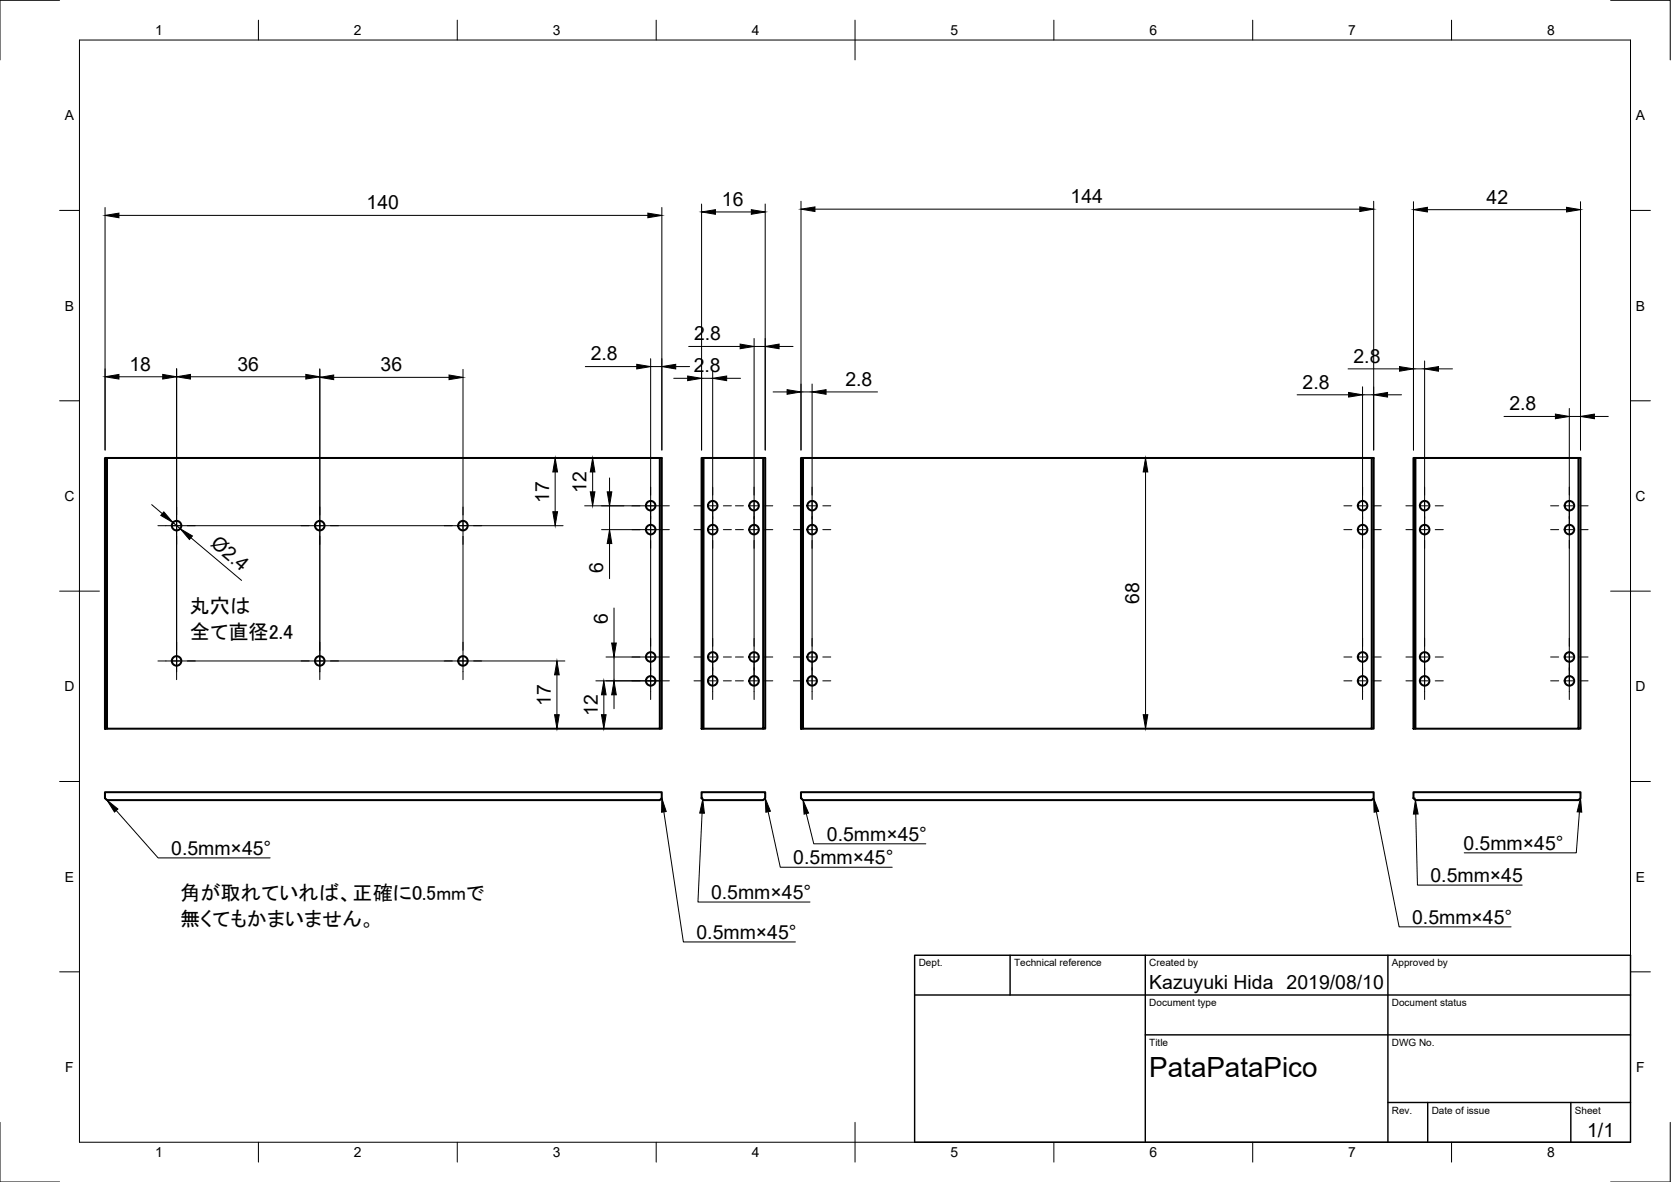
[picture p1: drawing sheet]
<svg xmlns="http://www.w3.org/2000/svg" width="420mm" height="297mm" viewBox="0 0 420 297" stroke-linecap="round" stroke-linejoin="round" font-family="sans-serif">
<g fill="none" stroke="#000" stroke-width=".51">
<path d="M26.4 115.1h.5v68h-.5zM26.9 115.1h139.5v68h-.5M165.9 115.1v68h-139M176.4 115.1h.5v68h-.5zM176.9 115.1h15.5v68h-.5M191.9 115.1v68h-15M201.4 115.1h.5v68h-.5zM201.9 115.1h143.5v68h-.5M344.9 115.1v68h-143M355.4 115.1h.5v68h-.5zM355.9 115.1h41.5v68h-.5M396.9 115.1v68h-41"/>
<path d="M26.4 199.1h140v1.5l-.5 .5h-139l-.5-.5zM176.4 199.1h16v1.5l-.5 .5h-15l-.5-.5zM201.4 199.1h144v1.5l-.5 .5h-143l-.5-.5zM355.4 199.1h42v1.5l-.5 .5h-41l-.5-.5z"/>
<circle cx="44.4" cy="132.1" r="1.2"/>
<circle cx="80.4" cy="132.1" r="1.2"/>
<circle cx="116.4" cy="132.1" r="1.2"/>
<circle cx="163.6" cy="133.1" r="1.2"/>
<circle cx="163.6" cy="127.1" r="1.2"/>
<circle cx="179.2" cy="127.1" r="1.2"/>
<circle cx="179.2" cy="133.1" r="1.2"/>
<circle cx="189.6" cy="133.1" r="1.2"/>
<circle cx="189.6" cy="127.1" r="1.2"/>
<circle cx="204.2" cy="127.1" r="1.2"/>
<circle cx="204.2" cy="133.1" r="1.2"/>
<circle cx="342.6" cy="127.1" r="1.2"/>
<circle cx="342.6" cy="133.1" r="1.2"/>
<circle cx="358.2" cy="127.1" r="1.2"/>
<circle cx="358.2" cy="133.1" r="1.2"/>
<circle cx="394.6" cy="133.1" r="1.2"/>
<circle cx="394.6" cy="127.1" r="1.2"/>
<circle cx="44.4" cy="166.1" r="1.2"/>
<circle cx="80.4" cy="166.1" r="1.2"/>
<circle cx="116.4" cy="166.1" r="1.2"/>
<circle cx="163.6" cy="171.1" r="1.2"/>
<circle cx="163.6" cy="165.1" r="1.2"/>
<circle cx="179.2" cy="171.1" r="1.2"/>
<circle cx="179.2" cy="165.1" r="1.2"/>
<circle cx="189.6" cy="165.1" r="1.2"/>
<circle cx="189.6" cy="171.1" r="1.2"/>
<circle cx="204.2" cy="171.1" r="1.2"/>
<circle cx="204.2" cy="165.1" r="1.2"/>
<circle cx="342.6" cy="171.1" r="1.2"/>
<circle cx="342.6" cy="165.1" r="1.2"/>
<circle cx="358.2" cy="171.1" r="1.2"/>
<circle cx="358.2" cy="165.1" r="1.2"/>
<circle cx="394.6" cy="171.1" r="1.2"/>
<circle cx="394.6" cy="165.1" r="1.2"/>
</g>
<!-- layer: Border -->
<g fill="none" stroke="#000" stroke-width=".25">
<path d="M15 .1h-15v15M20 10.1h390v276.9h-390zM65 5.1v5M115 5.1v5M165 5.1v5M215 5.1v10M265 5.1v5M315 5.1v5M365 5.1v5M405 .1h15v15M15 52.9h5M410 52.9h5"/>
<path d="M15 100.7h5M410 100.7h5M15 148.6h10M405 148.6h10M15 196.4h5M410 196.4h5M15 244.2h5M410 244.2h5M0 282.1v14.9h15M65 287v5M115 287v5M165 287v5"/>
<path d="M215 282.1v9.9M265 287v5M315 287v5M365 287v5M420 282.1v14.9h-15"/>
</g>
<!-- layer: TitleBlock -->
<path d="M230 240.1h180v46.9h-180zM230 250h180M254 240.1v9.9M288 240.1v46.9M349 240.1v46.9M288 260.1h122M349 277.1h61M359 277.1v9.9M395 277.1v9.9" fill="none" stroke="#000" stroke-width=".36"/>
<!-- layer: Dimensions -->
<g fill="none" stroke="#000" stroke-width=".25">
<path d="M26.4 52.1v61M29.9 54.1h133M166.4 52.1v61M176.4 51.3v61.8M179.9 53.3h9M192.4 51.3v61.8M201.4 50.6v62.5M204.9 52.6h137M345.4 50.6v62.5M355.4 50.7v62.4M358.9 52.7h35M397.4 50.7v62.4"/>
<path d="M29.9 94.7h11M44.4 92.7v76.1M47.9 94.7h29M80.4 92.7v76.1M83.9 94.8h29M116.4 92.8v76M147.2 92.1h12.9M163.6 90.1v83.7M163.6 92.1h2.8M169.4 95.1h3.5M169.9 92.1h3.5M173.2 87.1h12.9"/>
<path d="M176.4 95.1h2.8M179.2 93.1v80.7M182.7 95.1h3.5M189.6 85.1v88.7M189.6 87.1h2.8M194.4 98.5h3.5M195.9 87.1h3.5M201.4 98.5h2.8M204.2 96.5v77.3M207.7 98.5h12.9M326.2 99.2h12.9M339 92.7h12.9"/>
<path d="M342.6 97.2v76.6M342.6 99.2h2.8M348.9 99.2h3.5M355.4 92.7h2.8M358.2 90.7v83.1M361.7 92.7h3.5M139.6 118.6v10M147 115.1h3.9M149 118.6v5M288 118.6v61M378.2 104.7h12.9M394.6 102.6v71.2"/>
<path d="M394.6 104.7h2.8M400.9 104.7h3.5M38.1 126.8l2.7 2.3M41.7 132.1h99.9M43.5 131.3l1.8 1.6M48 135.1l12.7 10.8M147 127.1h19.3M151.3 133.1h15M153.3 120.1v3.5M153.3 127.1v6M153.3 136.6v8.8M154.4 152.8v8.8"/>
<path d="M41.7 166.1h100.3M140 169.6v10M149.8 171.1h16.5M151.8 174.6v5M152.4 165.1h13.9M154.4 165.1v6M154.4 174.6v3.5"/>
</g>
<g fill="#000" stroke="#000" stroke-width=".25">
<path d="M26.4 54.1l3.5-.5v1.1zM162.9 53.6l3.5 .5-3.5 .6zM176.4 53.3l3.5-.6v1.2zM188.9 52.7l3.5 .6-3.5 .6zM201.4 52.6l3.5-.6v1.2zM341.9 52l3.5 .6-3.5 .6zM355.4 52.7l3.5-.6v1.2zM393.9 52.1l3.5 .6-3.5 .6zM26.4 94.7l3.5-.6v1.2zM40.9 94.1l3.5 .6-3.5 .6zM44.4 94.7l3.5-.6v1.2zM76.9 94.1l3.5 .6-3.5 .6z"/>
<path d="M80.4 94.8l3.5-.6v1.2zM112.9 94.2l3.5 .6-3.5 .6zM160.1 91.6l3.5 .5-3.5 .6zM166.4 92.1l3.5-.5v1.1zM172.9 94.5l3.5 .6-3.5 .6zM179.2 95.1l3.5-.6v1.2zM186.1 86.5l3.5 .6-3.5 .5zM192.4 87.1l3.5-.6v1.1zM197.9 97.9l3.5 .6-3.5 .6zM204.2 98.5l3.5-.6v1.2zM339.1 98.6l3.5 .6-3.5 .6zM345.4 99.2l3.5-.6v1.2z"/>
<path d="M351.9 92.1l3.5 .6-3.5 .6zM358.2 92.7l3.5-.6v1.2zM139.6 115.1l.6 3.5h-1.2zM149 115.1l.6 3.5h-1.2zM288 115.1l.6 3.5h-1.2zM391.1 104.1l3.5 .6-3.5 .5zM397.4 104.7l3.5-.6v1.1zM41.2 128.6l2.3 2.7-3.1-1.8zM45.3 132.9l3.1 1.8-.8 .9zM139 128.6h1.2l-.6 3.5zM148.4 123.6h1.2l-.6 3.5zM152.7 123.6h1.1l-.5 3.5z"/>
<path d="M153.3 133.1l.5 3.5h-1.1zM139.4 179.6h1.2l-.6 3.5zM140 166.1l.6 3.5h-1.2zM151.2 179.6h1.2l-.6 3.5zM151.8 171.1l.6 3.5h-1.2zM154.4 171.1l.6 3.5h-1.2zM153.8 161.6h1.2l-.6 3.5zM287.4 179.6h1.2l-.6 3.5z"/>
</g>
<!-- layer: Center Lines -->
<g fill="none" stroke="#000" stroke-width=".25">
<path d="M39.7 132.1h2M43.5 132.1h1.8M44.4 127.4v2M44.4 131.2v1.8M44.4 134.8v2M47.1 132.1h2M75.7 132.1h2M79.5 132.1h1.8M80.4 127.4v2M80.4 131.2v1.8M80.4 134.8v2M83.1 132.1h2"/>
<path d="M111.7 132.1h2M115.5 132.1h1.8M116.4 127.4v2M116.4 131.2v1.8M116.4 134.8v2M119.1 132.1h2M158.9 127.1h2M158.9 133.1h2M162.7 127.1h1.8M162.7 133.1h1.8M163.6 122.4v2M163.6 126.2v1.8"/>
<path d="M163.6 128.4v3.4M163.6 132.2v1.8M163.6 135.8v2M166.3 127.1h2M166.3 133.1h2M174.5 127.1h2M174.5 133.1h2M178.3 127.1h1.8M178.3 133.1h1.8M179.2 122.4v2M179.2 126.2v1.8M179.2 128.4v3.4"/>
<path d="M179.2 132.2v1.8M179.2 135.8v2M181.9 127.1h2M181.9 133.1h2M184.9 127.1h2M184.9 133.1h2M188.7 127.1h1.8M188.7 133.1h1.8M189.6 122.4v2M189.6 126.2v1.8M189.6 128.4v3.4M189.6 132.2v1.8"/>
<path d="M189.6 135.8v2M192.3 127.1h2M192.3 133.1h2M199.5 127.1h2M199.5 133.1h2M203.3 127.1h1.8M203.3 133.1h1.8M204.2 122.4v2M204.2 126.2v1.8M204.2 128.4v3.4M204.2 132.2v1.8M204.2 135.8v2"/>
<path d="M206.9 127.1h2M206.9 133.1h2M337.9 127.1h2M337.9 133.1h2M341.7 127.1h1.8M341.7 133.1h1.8M342.6 122.4v2M342.6 126.2v1.8M342.6 128.4v3.4M342.6 132.2v1.8M342.6 135.8v2M345.3 127.1h2"/>
<path d="M345.3 133.1h2M353.5 127.1h2M353.5 133.1h2M357.3 127.1h1.8M357.3 133.1h1.8M358.2 122.4v2M358.2 126.2v1.8M358.2 128.4v3.4M358.2 132.2v1.8M358.2 135.8v2M360.9 127.1h2M360.9 133.1h2"/>
<path d="M389.9 127.1h2M389.9 133.1h2M393.7 127.1h1.8M393.7 133.1h1.8M394.6 122.4v2M394.6 126.2v1.8M394.6 128.4v3.4M394.6 132.2v1.8M394.6 135.8v2M397.3 127.1h2M397.3 133.1h2M39.7 166.1h2"/>
<path d="M43.5 166.1h1.8M44.4 161.4v2M44.4 165.2v1.8M44.4 168.8v2M47.1 166.1h2M75.7 166.1h2M79.5 166.1h1.8M80.4 161.4v2M80.4 165.2v1.8M80.4 168.8v2M83.1 166.1h2M111.7 166.1h2"/>
<path d="M115.5 166.1h1.8M116.4 161.4v2M116.4 165.2v1.8M116.4 168.8v2M119.1 166.1h2M158.9 165.1h2M158.9 171.1h2M162.7 165.1h1.8M162.7 171.1h1.8M163.6 160.4v2M163.6 164.2v1.8M163.6 166.4v3.4"/>
<path d="M163.6 170.2v1.8M163.6 173.8v2M166.3 165.1h2M166.3 171.1h2M174.5 165.1h2M174.5 171.1h2M178.3 165.1h1.8M178.3 171.1h1.8M179.2 160.4v2M179.2 164.2v1.8M179.2 166.4v3.4M179.2 170.2v1.8"/>
<path d="M179.2 173.8v2M181.9 165.1h2M181.9 171.1h2M184.9 165.1h2M184.9 171.1h2M188.7 165.1h1.8M188.7 171.1h1.8M189.6 160.4v2M189.6 164.2v1.8M189.6 166.4v3.4M189.6 170.2v1.8M189.6 173.8v2"/>
<path d="M192.3 165.1h2M192.3 171.1h2M199.5 165.1h2M199.5 171.1h2M203.3 165.1h1.8M203.3 171.1h1.8M204.2 160.4v2M204.2 164.2v1.8M204.2 166.4v3.4M204.2 170.2v1.8M204.2 173.8v2M206.9 165.1h2"/>
<path d="M206.9 171.1h2M337.9 165.1h2M337.9 171.1h2M341.7 165.1h1.8M341.7 171.1h1.8M342.6 160.4v2M342.6 164.2v1.8M342.6 166.4v3.4M342.6 170.2v1.8M342.6 173.8v2M345.3 165.1h2M345.3 171.1h2"/>
<path d="M353.5 165.1h2M353.5 171.1h2M357.3 165.1h1.8M357.3 171.1h1.8M358.2 160.4v2M358.2 164.2v1.8M358.2 166.4v3.4M358.2 170.2v1.8M358.2 173.8v2M360.9 165.1h2M360.9 171.1h2M389.9 165.1h2"/>
<path d="M389.9 171.1h2M393.7 165.1h1.8M393.7 171.1h1.8M394.6 160.4v2M394.6 164.2v1.8M394.6 166.4v3.4M394.6 170.2v1.8M394.6 173.8v2M397.3 165.1h2M397.3 171.1h2"/>
</g>
<!-- layer: Annotations -->
<path d="M26.9 201.1l2.8 2.2-.9 .8zM166.4 200.6l1.1 3.3-1.2 .2zM176.7 200.9l.4 3.5-1.2-.1zM192.4 200.6l1.3 3.3-1.1 .2zM201.9 201.1l1.4 3.2-1.1 .3zM345.4 200.6l1.2 3.3-1.1 .2zM355.9 201.1l.7 3.5h-1.2zM397.4 200.6l.3 3.5-1.1-.1z" fill="#000" stroke="#000" stroke-width=".25"/>
<path d="M29.2 203.7l10.6 11.9h28.1M166.9 204l4.9 32.7h28.2M176.5 204.4l-1 22.3h28.2M193.1 204l3.1 13.9h28.1M202.7 204.5l1.9 7.6h28.2M346.1 204l5.7 28.9h28.1M356 204.6l.4 17.8h26.3M397.1 204.1l-.8 10.2h-28.1" fill="none" stroke="#000" stroke-width=".25"/>
<text font-size="7" x="289" y="270.6">PataPataPico</text>
<g font-size="5.1">
<text x="47.7" y="154.2">丸穴は</text>
<text x="47.7" y="160.7">全て直径2.4</text>
<text x="45.3" y="226.2">角が取れていれば、正確に0.5mmで</text>
<text x="45.3" y="232.7">無くてもかまいません。</text>
</g>
<g font-size="4.9">
<text x="92.2" y="52.6">140</text>
<text x="181.5" y="51.7">16</text>
<text x="269.2" y="51.1">144</text>
<text x="373.8" y="51.2">42</text>
<text x="174.5" y="85.5">2.8</text>
<text x="32.5" y="93.1">18</text>
<text x="59.7" y="93.1">36</text>
<text x="95.7" y="93.3">36</text>
<text x="148.5" y="90.6">2.8</text>
<text x="174.4" y="93.5">2.8</text>
<text x="340.3" y="91.2">2.8</text>
<text x="212.6" y="97">2.8</text>
<text x="327.5" y="97.6">2.8</text>
<text x="379.5" y="103.1">2.8</text>
<text x="147.5" y="124" transform="rotate(-90 147.5 124)">12</text>
<text x="138.1" y="126.5" transform="rotate(-90 138.1 126.5)">17</text>
<text x="52.7" y="137" transform="rotate(40 52.7 137)">Ø2.4</text>
<text x="151.7" y="144.1" transform="rotate(-90 151.7 144.1)">6</text>
<text x="286.5" y="151.8" transform="rotate(-90 286.5 151.8)">68</text>
<text x="152.8" y="156.8" transform="rotate(-90 152.8 156.8)">6</text>
<text x="138.5" y="177.5" transform="rotate(-90 138.5 177.5)">17</text>
<text x="150.3" y="180" transform="rotate(-90 150.3 180)">12</text>
<text x="43.1" y="214.9">0.5mm×45°</text>
<text x="207.9" y="211.4">0.5mm×45°</text>
<text x="368" y="213.6">0.5mm×45°</text>
<text x="199.5" y="217.2">0.5mm×45°</text>
<text x="359.7" y="221.7">0.5mm×45</text>
<text x="178.8" y="226">0.5mm×45°</text>
<text x="355.1" y="232.2">0.5mm×45°</text>
<text x="175.1" y="236">0.5mm×45°</text>
<text x="289" y="248.5">Kazuyuki Hida 2019/08/10</text>
<text x="399.1" y="285.7">1/1</text>
</g>
<g font-size="3.5">
<text x="39" y="8.8">1</text>
<text x="89" y="8.8">2</text>
<text x="139" y="8.8">3</text>
<text x="189" y="8.8">4</text>
<text x="239" y="8.8">5</text>
<text x="289" y="8.8">6</text>
<text x="339" y="8.8">7</text>
<text x="389" y="8.8">8</text>
<text x="16.3" y="30.2">A</text>
<text x="411.3" y="30.2">A</text>
<text x="16.3" y="78">B</text>
<text x="411.3" y="78">B</text>
<text x="16.2" y="125.9">C</text>
<text x="411.2" y="125.9">C</text>
<text x="16.2" y="173.7">D</text>
<text x="411.2" y="173.7">D</text>
<text x="16.3" y="221.6">E</text>
<text x="411.3" y="221.6">E</text>
<text x="16.4" y="269.4">F</text>
<text x="411.4" y="269.4">F</text>
<text x="39" y="290.8">1</text>
<text x="89" y="290.8">2</text>
<text x="139" y="290.8">3</text>
<text x="189" y="290.8">4</text>
<text x="239" y="290.8">5</text>
<text x="289" y="290.8">6</text>
<text x="339" y="290.8">7</text>
<text x="389" y="290.8">8</text>
</g>
<g font-size="2.5">
<text x="231" y="242.9">Dept.</text>
<text x="255" y="242.9">Technical reference</text>
<text x="289" y="242.9">Created by</text>
<text x="350" y="242.9">Approved by</text>
<text x="289" y="252.8">Document type</text>
<text x="350" y="252.8">Document status</text>
<text x="289" y="262.9">Title</text>
<text x="350" y="262.9">DWG No.</text>
<text x="350" y="279.9">Rev.</text>
<text x="360" y="279.9">Date of issue</text>
<text x="396" y="279.9">Sheet</text>
</g>
</svg>
